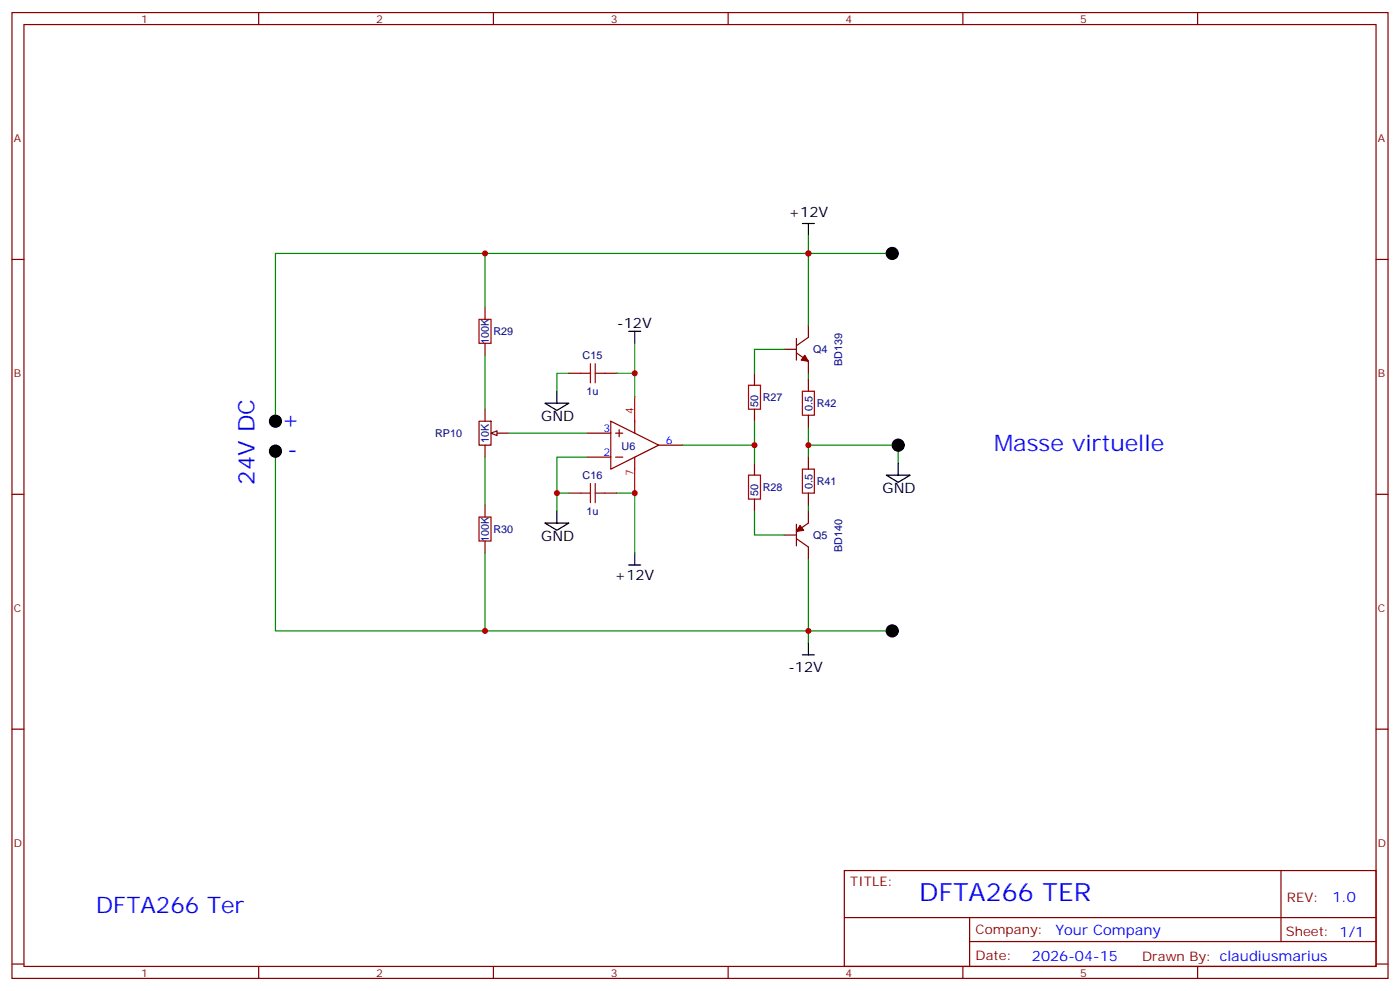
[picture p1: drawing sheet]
<svg xmlns="http://www.w3.org/2000/svg" width="412mm" height="292mm" viewBox="0 0 412 292" stroke-linecap="round" stroke-linejoin="round" font-family="sans-serif">
<g fill="none" stroke="#870000" stroke-width=".35">
<path d="M3.5 3.7h405.4v284.3h-405.4zM7.1 7.2h398.2v277.3h-398.2zM76.2 3.7v3.5M145.3 3.7v3.5M214.5 3.7v3.5M283.6 3.7v3.5M352.8 3.7v3.5M3.5 76.4h3.6M405.3 76.4h3.6M234.6 99.7v6.3M238.1 95.8v3.5l-3.5 2.5M222.2 109.9v3.5"/>
<path d="M231.1 102.8h3.5M234.6 103.9l3.5 2.5v3.5M238.1 111.7v3.5M141.1 124h3.5v7.1h-3.5zM142.9 120.5v3.5M142.9 131.1v3.5M146.4 127.5h3.5M172.9 134.6h7M172.9 127.5h7M179.9 124l14.1 7.1-14.1 7zM181.3 134.6h2.1M181.3 127.5h2.1"/>
<path d="M182.4 126.5v2.1M187 124v3.5M187 134.6v3.5M194 131.1h7.1M222.2 120.5v3.5M222.2 136.3v3.6M238.1 122.2v3.6M238.1 134.6v3.5M3.5 145.5h3.6M222.2 146.9v3.6M231.1 157.5h3.5M234.6 158.6l3.5 2.4v3.6"/>
<path d="M234.6 154.3v6.4M238.1 145.2v3.5M238.1 150.5v3.5l-3.5 2.5M405.3 145.5h3.6M3.5 214.7h3.6M405.3 214.7h3.6M248.7 256.3h156.6v28.2h-156.6zM377.3 256.3v20.9M248.7 270.1h156.5M285.6 277.2h119.6M285.6 270.1v14.2M3.5 283.8h3.6"/>
<path d="M76.2 284.5v3.5M145.3 284.5v3.5M214.5 284.5v3.5M283.6 284.5v3.5M352.8 284.5v3.5M405.3 283.8h3.6"/>
</g>
<path d="M236.4 65.8h3.5M238.1 65.8v3.5M236.4 192.8h3.5M238.1 189.3v3.5" fill="none" stroke="#000" stroke-width=".35"/>
<path d="M238.1 109.9v1.8M201.1 131.1h21.1M222.2 124v12.3M238.1 125.8v8.8M238.1 148.7v1.8M238.1 164.6v24.7" fill="none" stroke="#008700" stroke-width=".35"/>
<path d="M220.5 113.4h3.5v7.1h-3.5zM236.4 115.2h3.5v7h-3.5zM220.5 139.9h3.5v7h-3.5zM236.4 138.1h3.5v7.1h-3.5z" fill="none" stroke="#a10000" stroke-width=".35"/>
<g fill="#870000" stroke="#870000" stroke-width=".35">
<path d="M237.1 104.6l1 1.8-2.1-.4z"/>
<path d="M235.7 154.7l1 1.4-2.1 .4z"/>
</g>
<path d="M187 116.9v7.1M187 138.1v7.1" fill="none" stroke="#f00" stroke-width=".35"/>
<path d="M144.6 127.5l1.8-.7v1.4z" fill="#f0f0f0" stroke="#870000" stroke-width=".35"/>
<path d="M141.1 94h3.5v7.1h-3.5zM171.1 109.9h2.8M173.9 107.1v5.6M175.3 107.1v5.6M175.3 109.9h2.9M141.1 152.2h3.5v7.1h-3.5zM171.1 145.2h2.8M173.9 142.3v5.7M175.3 145.2h2.9M175.3 142.3v5.7" fill="none" stroke="#a10000" stroke-width=".35"/>
<path d="M142.9 90.5v3.5M142.9 101.1v3.5M167.6 109.9h3.5M178.2 109.9h3.5M142.9 148.7v3.5M142.9 159.3v3.5M167.6 145.2h3.5M178.2 145.2h3.5" fill="none" stroke="#870000" stroke-width=".35"/>
<g fill="none" stroke="#008700" stroke-width=".35">
<path d="M142.9 74.6h-61.8v49.4M238.1 69.3v5.3h-95.2v15.9M262.8 74.6h-24.7v21.2M142.9 104.6v15.9M167.6 109.9h-3.6v5.3M181.7 109.9h5.3M187 101.1v15.8M231.1 102.8h-8.9v7.1M81.1 132.8v52.9h61.8M142.9 134.6v14.1M149.9 127.5h23M172.9 134.6h-8.9v15.9"/>
<path d="M238.1 131.1h26.5v5.2M164 145.2h3.6M181.7 145.2h5.3v17.6M222.2 150.5v7h8.9M142.9 162.8v22.9h119.9"/>
</g>
<path d="M185.2 97.5h3.5M187 97.5v3.6M160.5 118.7h7.1l-3.6 2.1zM164 115.2v3.5M261.1 139.9h7l-3.5 2.1zM264.6 136.3v3.6M160.5 154h7.1l-3.6 2.1zM164 150.5v3.5M185.2 166.3h3.5M187 162.8v3.5" fill="none" stroke="#000" stroke-width=".35"/>
<g fill="#000" stroke="#000" stroke-width=".35">
<circle cx="262.8" cy="74.6" r="1.76"/>
<circle cx="81.1" cy="124" r="1.76"/>
<circle cx="81.1" cy="132.8" r="1.76"/>
<circle cx="264.6" cy="131.1" r="1.76"/>
<circle cx="262.8" cy="185.7" r="1.76"/>
</g>
<g fill="#c00">
<circle cx="222.3" cy="131.1" r=".88"/>
<circle cx="238.1" cy="131.1" r=".88"/>
<circle cx="142.9" cy="74.6" r=".88"/>
<circle cx="142.9" cy="185.7" r=".88"/>
<circle cx="187" cy="145.2" r=".88"/>
<circle cx="164" cy="145.2" r=".88"/>
<circle cx="187" cy="109.9" r=".88"/>
<circle cx="238.1" cy="74.6" r=".88"/>
<circle cx="238.1" cy="185.7" r=".88"/>
</g>
<text font-size="7.4" fill="#00f" x="270.8" y="265.3">DFTA266 TER</text>
<g font-size="6.7" fill="#00f">
<text x="82.9" y="125.8">+</text>
<text x="84.7" y="134.6">-</text>
<text x="292.8" y="132.8">Masse virtuelle</text>
<text x="74.9" y="142.7" transform="rotate(-90 74.9 142.7)">24V DC</text>
<text x="28.2" y="268.6">DFTA266 Ter</text>
</g>
<g font-size="4.2">
<text x="232.3" y="63.9">+12V</text>
<text x="181.8" y="96.5">-12V</text>
<text x="159.5" y="124">GND</text>
<text x="260" y="145.2">GND</text>
<text x="159.5" y="159.3">GND</text>
<text x="181" y="170.7">+12V</text>
<text x="232.3" y="197.8">-12V</text>
</g>
<g font-size="4.2" fill="#00f">
<text x="392.5" y="265.6">1.0</text>
<text x="310.9" y="275.1">Your Company</text>
<text x="304" y="282.9">2026-04-15</text>
</g>
<g font-size="3.9" fill="#800">
<text x="250.5" y="260.9">TITLE:</text>
<text x="379.1" y="265.6">REV:</text>
<text x="287.4" y="275.1">Company:</text>
<text x="378.7" y="275.7">Sheet: 1/1</text>
<text x="287.4" y="282.8">Date:</text>
<text x="336.4" y="282.8">Drawn By: claudiusmarius</text>
</g>
<g font-size="3.2" fill="#800">
<text x="41.6" y="6.7">1</text>
<text x="110.8" y="6.7">2</text>
<text x="179.9" y="6.7">3</text>
<text x="249.1" y="6.7">4</text>
<text x="318.2" y="6.7">5</text>
<text x="4.1" y="41.8">A</text>
<text x="405.9" y="41.8">A</text>
<text x="4.1" y="110.9">B</text>
<text x="405.9" y="110.9">B</text>
<text x="4.1" y="180.1">C</text>
<text x="405.9" y="180.1">C</text>
<text x="4.1" y="249.2">D</text>
<text x="405.9" y="249.2">D</text>
<text x="41.6" y="287.5">1</text>
<text x="110.8" y="287.5">2</text>
<text x="179.9" y="287.5">3</text>
<text x="249.1" y="287.5">4</text>
<text x="318.2" y="287.5">5</text>
</g>
<g font-size="3.2" fill="#000080">
<text x="144" y="101.4" transform="rotate(-90 144 101.4)">100K</text>
<text x="145.3" y="98.7">R29</text>
<text x="171.6" y="105.7">C15</text>
<text x="239.5" y="104">Q4</text>
<text x="248.1" y="107.9" transform="rotate(-90 248.1 107.9)">BD139</text>
<text x="172.8" y="116.3">1u</text>
<text x="223.4" y="119.7" transform="rotate(-90 223.4 119.7)">50</text>
<text x="224.7" y="118.1">R27</text>
<text x="240.6" y="119.9">R42</text>
<text x="239.3" y="121" transform="rotate(-90 239.3 121)">0.5</text>
<text x="128.2" y="128.7">RP10</text>
<text x="144" y="130.5" transform="rotate(-90 144 130.5)">10K</text>
<text x="183.1" y="132.4">U6</text>
<text x="171.6" y="141">C16</text>
<text x="239.3" y="143.9" transform="rotate(-90 239.3 143.9)">0.5</text>
<text x="240.6" y="142.8">R41</text>
<text x="223.4" y="146.2" transform="rotate(-90 223.4 146.2)">50</text>
<text x="224.7" y="144.6">R28</text>
<text x="172.8" y="151.6">1u</text>
<text x="144" y="159.6" transform="rotate(-90 144 159.6)">100K</text>
<text x="145.3" y="156.9">R30</text>
<text x="239.5" y="158.8">Q5</text>
<text x="248.1" y="162.5" transform="rotate(-90 248.1 162.5)">BD140</text>
</g>
<g font-size="3.2" fill="#f00">
<text x="186.6" y="121.9" transform="rotate(-90 186.6 121.9)">4</text>
<text x="186.6" y="140.2" transform="rotate(-90 186.6 140.2)">7</text>
</g>
<g font-size="3.2" fill="#00f">
<text x="177.8" y="127.2">3</text>
<text x="196.1" y="130.7">6</text>
<text x="177.8" y="134.2">2</text>
</g>
</svg>
